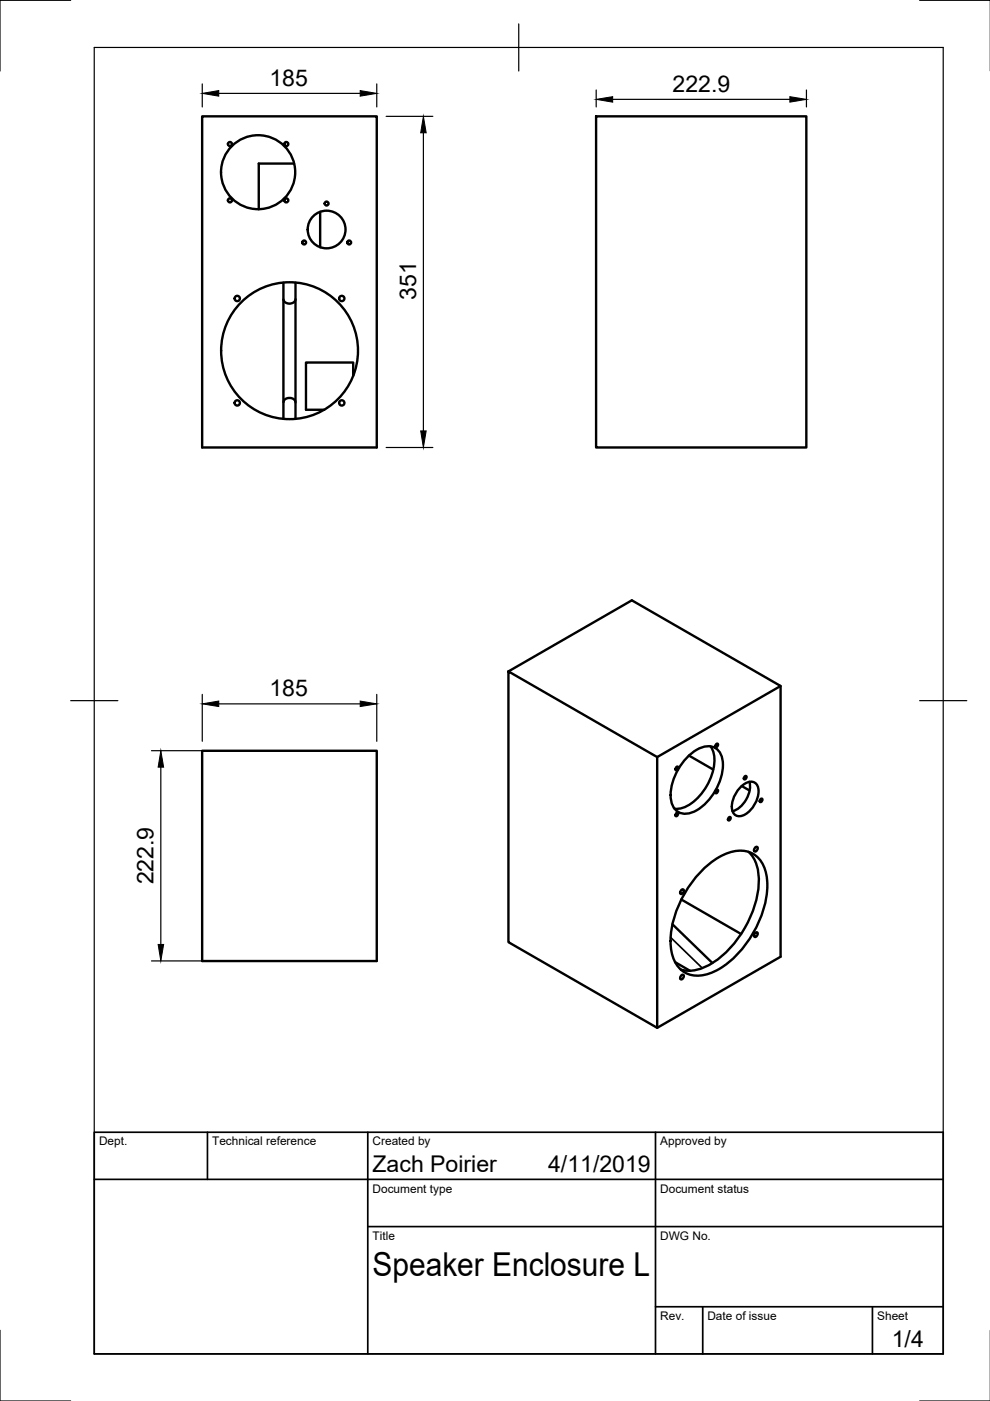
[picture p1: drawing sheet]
<svg xmlns="http://www.w3.org/2000/svg" width="210mm" height="297mm" viewBox="0 0 210 297" stroke-linecap="round" stroke-linejoin="round" font-family="sans-serif">
<!-- layer: Visible -->
<g fill="none" stroke="#000" stroke-width=".51">
<path d="M42.9 24.7h37v70.2h-37zM62.4 34.7h-7.5v9.7M126.4 24.7h44.6v70.2h-44.6zM60.1 59.9v28.9M62.7 59.9v28.9M67.9 44.9v7.5M60.1 63.5a1.35 1.35 0 0 0 1.3 .9 1.35 1.35 0 0 0 1.3-.9M74.9 79.7v-2.8h-10v10h3.8M60.1 85.3a1.35 1.35 0 0 1 1.3-.9 1.35 1.35 0 0 1 1.3 .9M42.9 159.2h37v44.6h-37zM107.8 142.4l26.2-15.1 31.5 18.1v57.4l-26.2 15.1M107.8 142.4l31.5 18.1v57.4l-31.5-18.1z"/>
<path d="M150.6 158.2a7 7 0 0 1 .2 6.5 10.7 10.7 0 0 1-6.4 6.7l-1.4 .1M151.8 157.8l.3-.1 .1 .2-.1 .4-.3 .1-.2-.2zM165.5 145.4l-26.2 15.1M143.4 162.7l.3-.2 .1 .2-.2 .4-.3 .2-.1-.2zM143.4 172.5l.3-.2 .1 .2-.2 .4-.3 .2-.1-.2zM146.1 160.2l5.1 3M146.1 160.2a5.6 5.6 0 0 1 4.9-1.9 3.6 3.6 0 0 1 2.3 3.9 11.9 11.9 0 0 1-6.5 10 3.1 3.1 0 0 1-4.5-2.6 11.9 11.9 0 0 1 3.8-9.4zM151.8 167.6l.3-.2 .1 .2-.1 .4-.3 .2-.2-.2zM154.5 173.4l.3-.2 .1 .2-.1 .4-.3 .2-.2-.2zM156.9 167a2.54 2.54 0 0 1 3.3-.9 3.5 3.5 0 0 1 .1 3.8 5.1 5.1 0 0 1-3.5 3.2 1.67 1.67 0 0 1-1.6-2.1 6.3 6.3 0 0 1 1.7-4zM157.3 166.7l1.6 .9M157.8 164.7l.3-.2 .2 .2-.2 .4-.2 .2-.2-.2z"/>
<path d="M158.9 165.8a5.7 5.7 0 0 1-3.6 6.2M160.1 179.8l.2-.2h.3a.61 .61 0 0 1-.1 .7 .61 .61 0 0 1-.6 .2zM161.2 169.5l.3-.2 .2 .2-.2 .4-.3 .2-.1-.2zM142.6 196l8.4 8.2M144.4 188.8l.2-.2h.3a.61 .61 0 0 1 0 .7 .61 .61 0 0 1-.6 .2zM144.5 190.7l12.6 7.3M149.2 184.2a12.3 12.3 0 0 1 8.1-3.8 5.4 5.4 0 0 1 5.1 4.6 19 19 0 0 1-3.1 13.5 18.5 18.5 0 0 1-9.4 8.1 5.5 5.5 0 0 1-7.4-4.3 19 19 0 0 1 3.1-13.5 23.3 23.3 0 0 1 3.6-4.6zM158.7 180.6a8.5 8.5 0 0 1 2.1 7.5 23 23 0 0 1-10.1 16.3 8 8 0 0 1-6.4 1.2M160.1 197.9l.2-.2h.3a.61 .61 0 0 1-.1 .7 .61 .61 0 0 1-.6 .2zM143.1 204l3.2 1.8M144.4 206.9l.2-.2h.3a.61 .61 0 0 1 0 .7 .61 .61 0 0 1-.6 .2z"/>
<circle cx="48.8" cy="30.5" r=".43"/>
<circle cx="54.7" cy="36.5" r="7.9"/>
<circle cx="60.7" cy="30.5" r=".43"/>
<circle cx="48.8" cy="42.5" r=".43"/>
<circle cx="60.7" cy="42.5" r=".43"/>
<circle cx="64.5" cy="51.4" r=".41"/>
<circle cx="69.2" cy="48.7" r="4"/>
<circle cx="69.2" cy="43.2" r=".41"/>
<circle cx="74" cy="51.4" r=".41"/>
<circle cx="50.3" cy="63.3" r=".56"/>
<circle cx="61.4" cy="74.4" r="14.5"/>
<circle cx="72.5" cy="63.3" r=".56"/>
<circle cx="50.3" cy="85.4" r=".56"/>
<circle cx="72.5" cy="85.4" r=".56"/>
</g>
<!-- layer: Visible Narrow -->
<path d="M142.2 198.7l6.7 6.6" fill="none" stroke="#000" stroke-width=".36"/>
<!-- layer: Border -->
<path d="M15 .1h-15v15M20 10.1h180v276.9h-180zM110 5.1v10M195 .1h15M15 148.6h10M195 148.6h10M0 282.1v14.9h15M195 297h15" fill="none" stroke="#000" stroke-width=".25"/>
<!-- layer: TitleBlock -->
<path d="M20 240.1h180v46.9h-180zM20 250h180M44 240.1v9.9M78 240.1v46.9M139 240.1v46.9M78 260.1h122M139 277.1h61M149 277.1v9.9M185 277.1v9.9" fill="none" stroke="#000" stroke-width=".36"/>
<!-- layer: Dimensions -->
<g fill="none" stroke="#000" stroke-width=".25">
<path d="M42.9 17.8v4.9M46.4 19.8h30M79.9 17.8v4.9M126.4 19.1v3.6M171 19.1v3.6M81.9 24.7h9.9M89.8 28.2v63.2M129.9 21.1h37.6M81.9 94.9h9.9M32.1 159.2h45.8M42.9 147.2v10M46.4 149.2h30"/>
<path d="M79.9 147.2v10M34.1 162.7v37.5M32.1 203.7h45.8"/>
</g>
<path d="M42.9 19.8l3.5-.6v1.2zM76.4 19.2l3.5 .6-3.5 .6zM89.8 24.7l.6 3.5h-1.2zM126.4 21.1l3.5-.6v1.2zM167.5 20.5l3.5 .6-3.5 .6zM89.2 91.4h1.2l-.6 3.5zM42.9 149.2l3.5-.6v1.2zM76.4 148.6l3.5 .6-3.5 .6zM34.1 159.2l.6 3.5h-1.2zM33.5 200.2h1.2l-.6 3.5z" fill="#000" stroke="#000" stroke-width=".21"/>
<text font-size="7" x="79" y="270.6">Speaker Enclosure L</text>
<g font-size="4.9">
<text x="57.1" y="18.2">185</text>
<text x="142.6" y="19.5">222.9</text>
<text x="88.2" y="63.5" transform="rotate(-90 88.2 63.5)">351</text>
<text x="57.1" y="147.7">185</text>
<text x="32.6" y="187.5" transform="rotate(-90 32.6 187.5)">222.9</text>
<text x="79" y="248.5">Zach Poirier</text>
<text x="116.2" y="248.5">4/11/2019</text>
<text x="189.1" y="285.7">1/4</text>
</g>
<g font-size="2.5">
<text x="21" y="242.9">Dept.</text>
<text x="45" y="242.9">Technical reference</text>
<text x="79" y="242.9">Created by</text>
<text x="140" y="242.9">Approved by</text>
<text x="79" y="252.8">Document type</text>
<text x="140" y="252.8">Document status</text>
<text x="79" y="262.9">Title</text>
<text x="140" y="262.9">DWG No.</text>
<text x="140" y="279.9">Rev.</text>
<text x="150" y="279.9">Date of issue</text>
<text x="186" y="279.9">Sheet</text>
</g>
</svg>
